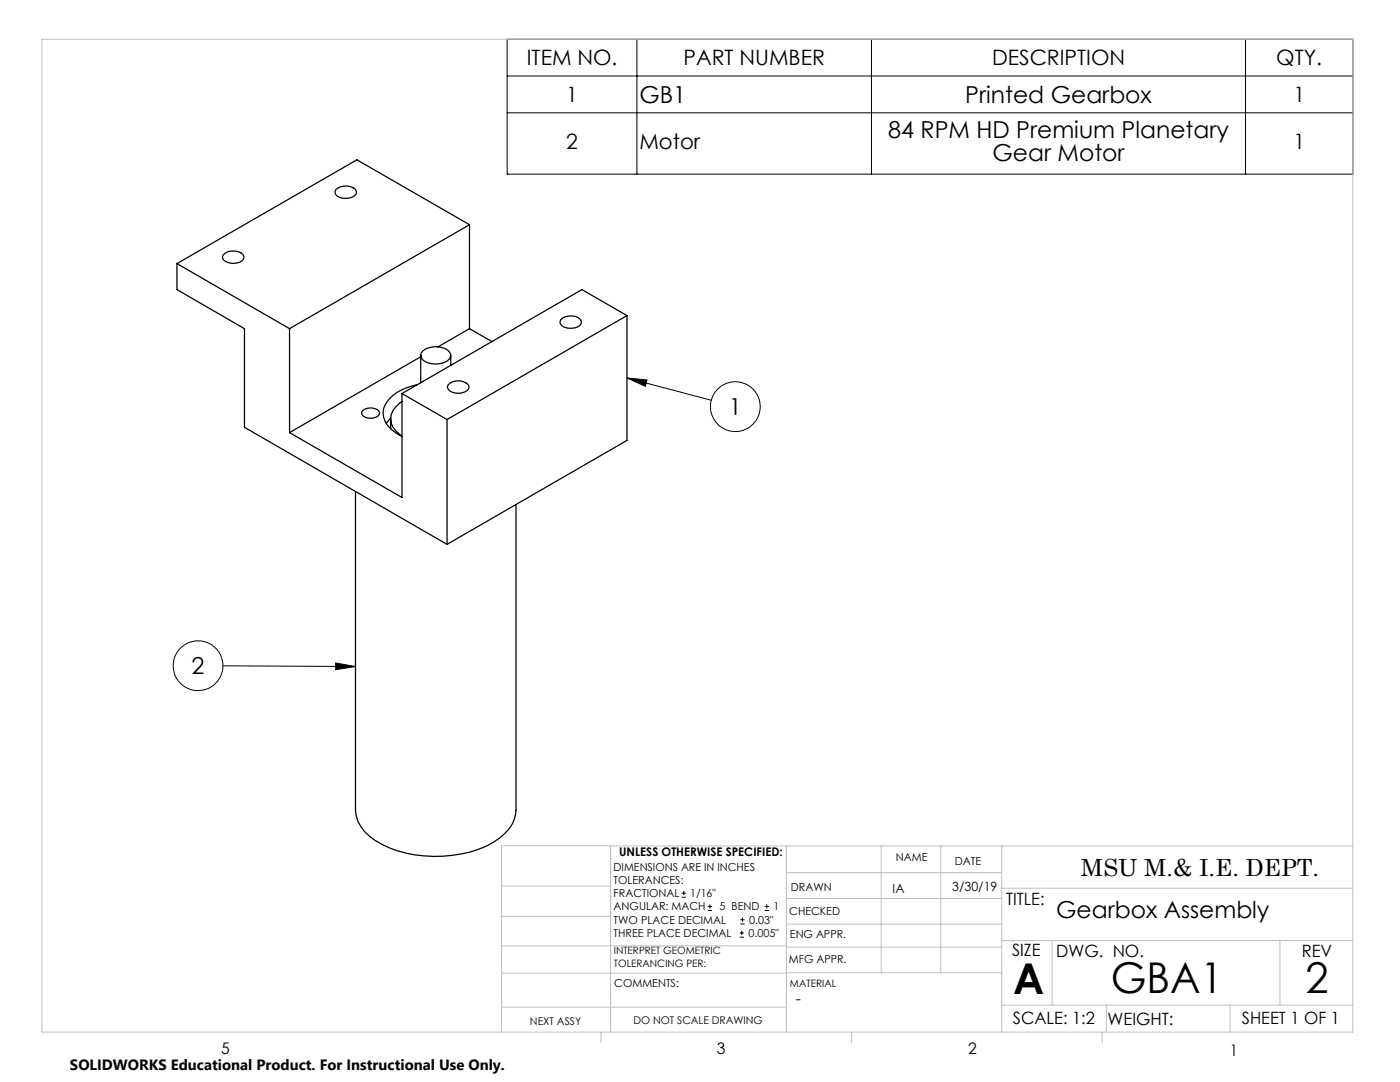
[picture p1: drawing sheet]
<svg xmlns="http://www.w3.org/2000/svg" width="279mm" height="216mm" viewBox="0 0 279 216" stroke-linecap="round" stroke-linejoin="round" font-family="sans-serif">
<g fill="none" stroke="#000" stroke-width=".2">
<path d="M101.2 7.8h168.8v26.9h-168.8zM101.2 15.2h168.8M127.1 7.8v26.9M173.9 7.8v26.9M248.6 7.8v26.9M101.2 22.5h168.8M125.1 75.4l4 .4-.3 1.3zM125.1 75.4l16.9 4.5M44.5 132.9l26.4 .1M67 132.3l3.9 .7-3.9 .6zM136 179h.9M136 178.2h.9"/>
<path d="M136.5 177.8v.8M141.3 181.7h.8M141.3 180.9h.8M141.7 180.4v.9M147.6 187h.8M147.6 186.2h.8M147.8 184.4h.8M147.8 183.5h.8M148 185.7v.9M148.2 183.1v.8M152.6 181.7h.9M152.6 180.9h.9"/>
<path d="M153 180.4v.9"/>
<circle cx="146.8" cy="81.1" r="5"/>
<circle cx="39.5" cy="132.8" r="5"/>
</g>
<g fill="none" stroke="#c0c0c0" stroke-width=".2">
<path d="M8.4 7.8h261.6v198.2h-261.6zM100.1 176.8h21.7M121.8 168.8v37.2M157 168.8v37.2M157 179.3h42.9M157 174.1h42.9M175.9 168.8v25.3M187.7 168.8v25.3M199.9 177.2h70.1M199.9 168.8v37.2M270 168.8h-169.9v37.2M100.1 194.2h56.9"/>
<path d="M100.1 188.7h56.9M100.1 182.8h21.7M157 194.1h42.9M157 184.4h42.9M157 189h42.9M199.9 187.7h70.1M210 187.7v12.9M255.4 187.7v12.9M100.1 201h56.9M119.9 206v2.1M170 206v2.1M199.9 200.6h70.1"/>
<path d="M220 206v2.1M220.8 200.6v5.4M245.5 200.6v5.4"/>
</g>
<path d="M125.1 75.4l4 .4-.3 1.3zM67 132.3l3.9 .7-3.9 .6z" fill="#000"/>
<g fill="none" stroke="#000" stroke-width=".25">
<path d="M67 37.9a3 3 0 0 1 3.9-.1l.2 .4a1.36 1.36 0 0 1-1.3 1.3 2.82 2.82 0 0 1-2.9-.8v-.4zM35.3 52.6v5.2l13.5 7.8v19.7l40.4 23.3M35.3 52.6l22.5 13M44.6 50.9a2.9 2.9 0 0 1 3.9-.1l.2 .4a1.3 1.3 0 0 1-1.4 1.3 2.9 2.9 0 0 1-2.8-.8l-.1-.4zM93.7 44.8l-22.5-12.9-35.9 20.7M93.7 44.8l-35.9 20.8M93.7 44.8v20.8M57.8 65.6v20.7M80.2 78.5v20.8l-22.4-13M80.2 78.5l9 5.2M83.3 76.7a9.8 9.8 0 0 0-6.3 3.9 4 4 0 0 0 1.1 5.1l2.1 1.4M84 70.9v5.5"/>
<path d="M84 71.2l-26.2 15.1M84.4 70a4.2 4.2 0 0 1 5.3 .2 1.19 1.19 0 0 1-.4 1.8 4.5 4.5 0 0 1-4.9-.2 1.17 1.17 0 0 1 0-1.8zM89.4 76.8a2.73 2.73 0 0 1 4.2 .3 1.36 1.36 0 0 1-1.4 1.3 2.23 2.23 0 0 1-2.9-1.2zM90 70.9v2M93.7 65.6l-6.3 3.6M93.7 65.6l4.5 2.6M112.3 63.5a3.1 3.1 0 0 1 3.5 .2l.2 .4a1.36 1.36 0 0 1-1.3 1.3 2.82 2.82 0 0 1-2.9-.8v-.4l.1-.4zM125.1 63l-35.9 20.7M125.1 63v24.9l-35.9 20.7M125.1 63l-9-5.2-35.9 20.7M70.9 98.1v63.5a7.7 7.7 0 0 0 3.9 6.1 24.5 24.5 0 0 0 19 2.3 13.8 13.8 0 0 0 8.5-5.6l.4-1.1 .3-1.7v-60.9M72.4 81.9a2.5 2.5 0 0 1 3.2 .1l.1 .4a1.39 1.39 0 0 1-1.5 1.1 2.01 2.01 0 0 1-2-.8v-.4z"/>
<path d="M78 83.6a4.2 4.2 0 0 0 2.2 3.4M78 83.4l-.9 1.1M78 83.6v1.9M80.2 80.1a4.7 4.7 0 0 0-2.2 3.5M89.2 83.7v24.9"/>
</g>
<g font-size="8.5">
<text x="202.2" y="198.3">A</text>
<text x="221.7" y="198.1">GBA1</text>
<text x="260.5" y="198.1">2</text>
</g>
<g font-size="4.7">
<text x="127.6" y="20.5">GB1</text>
<text x="192.6" y="20.5">Printed Gearbox</text>
<text x="177.2" y="27.6">84 RPM HD Premium Planetary</text>
<text x="198.1" y="32.1">Gear Motor</text>
<text x="145.5" y="82.8">1</text>
<text x="38.2" y="134.5">2</text>
<text x="215.7" y="174.7">MSU M.&amp; I.E. DEPT.</text>
<text x="210.8" y="183.1">Gearbox Assembly</text>
</g>
<g font-size="4.2">
<text x="105.1" y="13">ITEM NO.</text>
<text x="136.4" y="13">PART NUMBER</text>
<text x="198" y="13">DESCRIPTION</text>
<text x="254.7" y="13">QTY.</text>
<text x="113" y="20.3">1</text>
<text x="258.1" y="20.3">1</text>
<text x="113" y="29.7">2</text>
<text x="127.6" y="29.7">Motor</text>
<text x="258.1" y="29.7">1</text>
</g>
<g font-size="3.4">
<text x="200.8" y="180.5">TITLE:</text>
<text x="202" y="190.8">SIZE</text>
<text x="210.8" y="190.9">DWG. NO.</text>
<text x="259.8" y="191">REV</text>
<text x="202.1" y="204.4">SCALE: 1:2</text>
<text x="221" y="204.5">WEIGHT:</text>
<text x="247.8" y="204.4">SHEET 1 OF 1</text>
</g>
<g font-size="3.2">
<text x="158.8" y="200.4">-</text>
<text x="44.2" y="210.4">5</text>
<text x="143.1" y="210.4">3</text>
<text x="193.2" y="210.3">2</text>
<text x="245.4" y="210.6">1</text>
</g>
<text font-size="3" x="14" y="213.5">SOLIDWORKS Educational Product. For Instructional Use Only.</text>
<g font-size="2.5">
<text x="178.1" y="178.2">IA</text>
<text x="190.1" y="177.8">3/30/19</text>
</g>
<text font-size="2.4" x="123.6" y="170.8">UNLESS OTHERWISE SPECIFIED:</text>
<g font-size="2.2">
<text x="122.5" y="173.7">DIMENSIONS ARE IN INCHES</text>
<text x="178.8" y="171.8">NAME</text>
<text x="190.6" y="172.5">DATE</text>
<text x="122.5" y="176.4">TOLERANCES:</text>
<text x="122.5" y="179">FRACTIONAL</text>
<text x="137.8" y="179">1/16&quot;</text>
<text x="157.8" y="177.8">DRAWN</text>
<text x="122.5" y="184.3">TWO PLACE DECIMAL</text>
<text x="122.5" y="181.7">ANGULAR: MACH</text>
<text x="143.6" y="181.7">5 BEND</text>
<text x="149.5" y="184.3">0.03&quot;</text>
<text x="154.4" y="181.7">1</text>
<text x="157.5" y="182.5">CHECKED</text>
<text x="122.5" y="187">THREE PLACE DECIMAL</text>
<text x="149.4" y="187">0.005&quot;</text>
<text x="157.6" y="187.2">ENG APPR.</text>
<text x="122.6" y="197">COMMENTS:</text>
<text x="157.4" y="192.2">MFG APPR.</text>
</g>
<g font-size="2.1">
<text x="105.8" y="204.5">NEXT ASSY</text>
<text x="126.4" y="204.3">DO NOT SCALE DRAWING</text>
</g>
<g font-size="2">
<text x="122.5" y="190.4">INTERPRET GEOMETRIC</text>
<text x="122.5" y="192.9">TOLERANCING PER:</text>
<text x="157.7" y="197">MATERIAL</text>
</g>
</svg>
